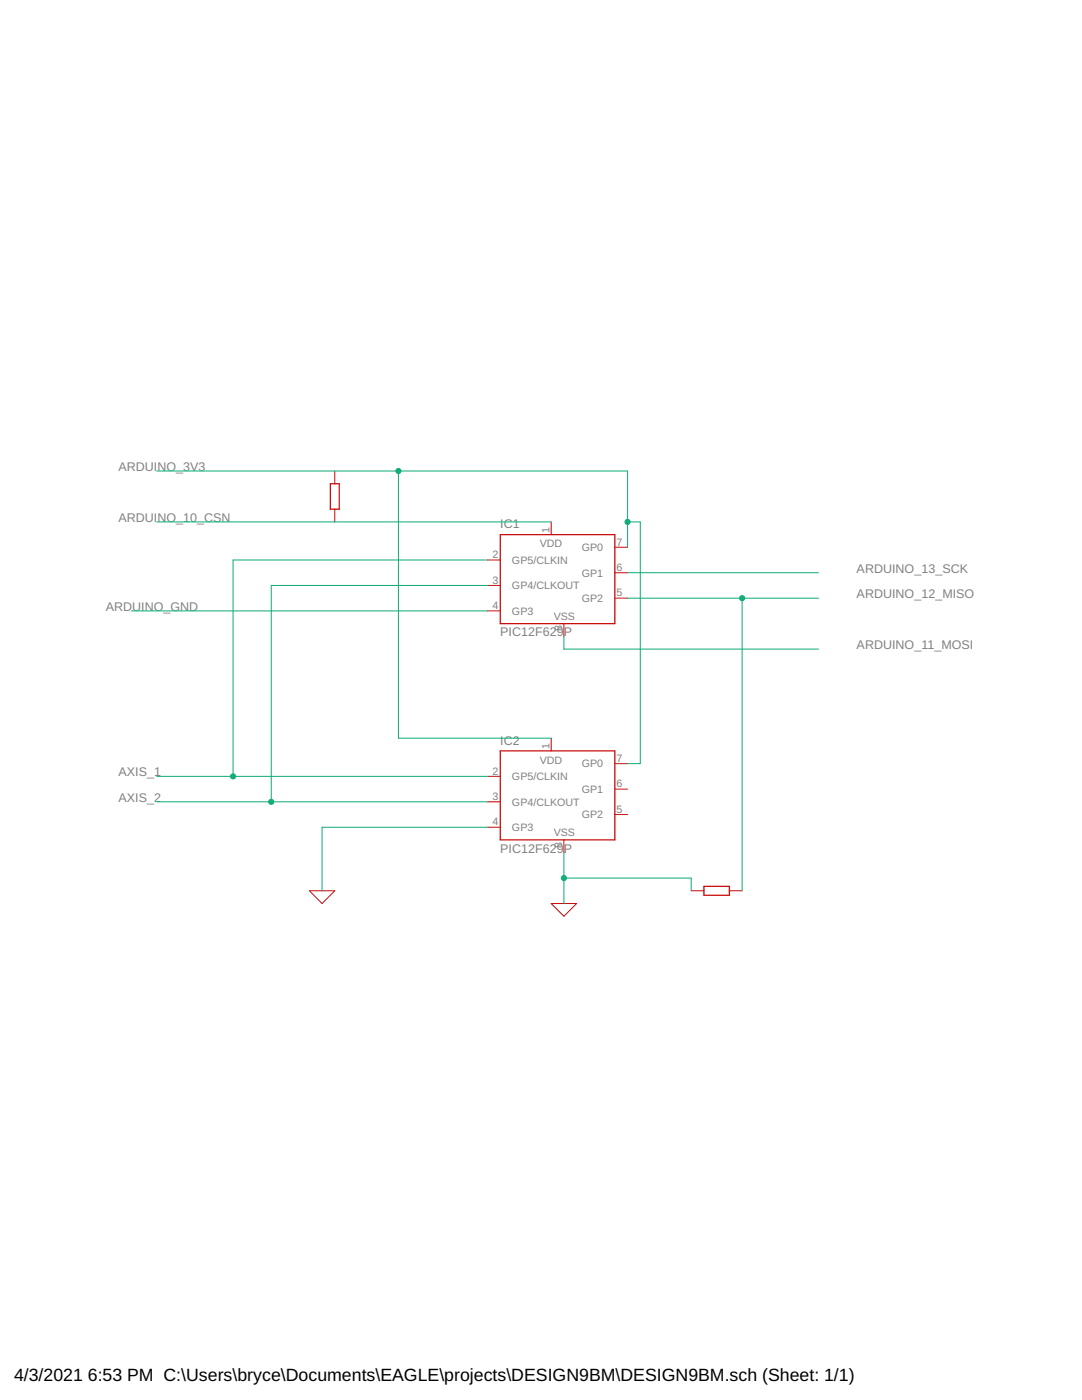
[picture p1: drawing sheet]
<?xml version="1.0" encoding="utf-8"?>
<!DOCTYPE eagle SYSTEM "eagle.dtd">
<eagle version="9.6.2">
<drawing>
<settings>
<setting alwaysvectorfont="no"/>
<setting verticaltext="up"/>
</settings>
<grid distance="0.1" unitdist="inch" unit="inch" style="lines" multiple="1" display="no" altdistance="0.01" altunitdist="inch" altunit="inch"/>
<schematic xreflabel="%F%N/%S.%C%R" xrefpart="/%S.%C%R">
<libraries>
<library name="microchip">
<symbols>
<symbol name="PIC12F629">
<wire x1="-10.16" y1="10.16" x2="12.7" y2="10.16" width="0.254" layer="94"/>
<wire x1="12.7" y1="10.16" x2="12.7" y2="-7.62" width="0.254" layer="94"/>
<wire x1="12.7" y1="-7.62" x2="-10.16" y2="-7.62" width="0.254" layer="94"/>
<wire x1="-10.16" y1="-7.62" x2="-10.16" y2="10.16" width="0.254" layer="94"/>
<text x="-2.286" y="7.62" size="1.524" layer="95">VDD</text>
<text x="0.508" y="-6.858" size="1.524" layer="95">VSS</text>
<text x="-10.16" y="11.43" size="1.778" layer="95">&gt;NAME</text>
<text x="-10.16" y="-10.16" size="1.778" layer="96">&gt;VALUE</text>
<pin name="VDD" x="0" y="12.7" visible="pad" length="short" direction="pwr" rot="R270"/>
<pin name="VSS" x="2.54" y="-10.16" visible="pad" length="short" direction="pwr" rot="R90"/>
<pin name="GP5/CLKIN" x="-12.7" y="5.08" length="short"/>
<pin name="GP0" x="15.24" y="7.62" length="short" rot="R180"/>
<pin name="GP4/CLKOUT" x="-12.7" y="0" length="short"/>
<pin name="GP2" x="15.24" y="-2.54" length="short" rot="R180"/>
<pin name="GP1" x="15.24" y="2.54" length="short" rot="R180"/>
<pin name="GP3" x="-12.7" y="-5.08" length="short" direction="in"/>
</symbol>
</symbols>
<devicesets>
<deviceset name="PIC12F6*" prefix="IC">
<gates>
<gate name="G$1" symbol="PIC12F629" x="0" y="0"/>
</gates>
<devices>
<device name="MF" package="DFN-S">
<connects>
<connect gate="G$1" pin="GP0" pad="7"/>
<connect gate="G$1" pin="GP1" pad="6"/>
<connect gate="G$1" pin="GP2" pad="5"/>
<connect gate="G$1" pin="GP3" pad="4"/>
<connect gate="G$1" pin="GP4/CLKOUT" pad="3"/>
<connect gate="G$1" pin="GP5/CLKIN" pad="2"/>
<connect gate="G$1" pin="VDD" pad="1"/>
<connect gate="G$1" pin="VSS" pad="8"/>
</connects>
<package3dinstances>
<package3dinstance package3d_urn="urn:adsk.eagle:package:20819/1"/>
</package3dinstances>
<technologies>
<technology name="29">
<attribute name="MF" value="MICROCHIP" constant="no"/>
<attribute name="MPN" value="PIC12F629-I/MD" constant="no"/>
<attribute name="OC_FARNELL" value="1618004" constant="no"/>
<attribute name="OC_NEWARK" value="56K7222" constant="no"/>
<attribute name="POPULARITY" value="0" constant="no"/>
</technology>
<technology name="75">
<attribute name="MF" value="" constant="no"/>
<attribute name="MPN" value="PIC12F675-I/MD" constant="no"/>
<attribute name="OC_FARNELL" value="unknown" constant="no"/>
<attribute name="OC_NEWARK" value="56K7227" constant="no"/>
<attribute name="POPULARITY" value="0" constant="no"/>
</technology>
</technologies>
</device>
<device name="SN" package="SO-08">
<connects>
<connect gate="G$1" pin="GP0" pad="7"/>
<connect gate="G$1" pin="GP1" pad="6"/>
<connect gate="G$1" pin="GP2" pad="5"/>
<connect gate="G$1" pin="GP3" pad="4"/>
<connect gate="G$1" pin="GP4/CLKOUT" pad="3"/>
<connect gate="G$1" pin="GP5/CLKIN" pad="2"/>
<connect gate="G$1" pin="VDD" pad="1"/>
<connect gate="G$1" pin="VSS" pad="8"/>
</connects>
<package3dinstances>
<package3dinstance package3d_urn="urn:adsk.eagle:package:20804/2"/>
</package3dinstances>
<technologies>
<technology name="29">
<attribute name="MF" value="MICROCHIP" constant="no"/>
<attribute name="MPN" value="PIC12F629-I/SN" constant="no"/>
<attribute name="OC_FARNELL" value="9759000" constant="no"/>
<attribute name="OC_NEWARK" value="61K3433" constant="no"/>
<attribute name="POPULARITY" value="0" constant="no"/>
</technology>
<technology name="75">
<attribute name="MF" value="MICROCHIP" constant="no"/>
<attribute name="MPN" value="PIC12F675-E/SN" constant="no"/>
<attribute name="OC_FARNELL" value="9759026" constant="no"/>
<attribute name="OC_NEWARK" value="92C4341" constant="no"/>
<attribute name="POPULARITY" value="0" constant="no"/>
</technology>
</technologies>
</device>
<device name="P" package="DIL8">
<connects>
<connect gate="G$1" pin="GP0" pad="7"/>
<connect gate="G$1" pin="GP1" pad="6"/>
<connect gate="G$1" pin="GP2" pad="5"/>
<connect gate="G$1" pin="GP3" pad="4"/>
<connect gate="G$1" pin="GP4/CLKOUT" pad="3"/>
<connect gate="G$1" pin="GP5/CLKIN" pad="2"/>
<connect gate="G$1" pin="VDD" pad="1"/>
<connect gate="G$1" pin="VSS" pad="8"/>
</connects>
<package3dinstances>
<package3dinstance package3d_urn="urn:adsk.eagle:package:20796/2"/>
</package3dinstances>
<technologies>
<technology name="29">
<attribute name="MF" value="MICROCHIP" constant="no"/>
<attribute name="MPN" value="PIC12F629-I/P" constant="no"/>
<attribute name="OC_FARNELL" value="1292253" constant="no"/>
<attribute name="OC_NEWARK" value="67K0822" constant="no"/>
<attribute name="POPULARITY" value="0" constant="no"/>
</technology>
<technology name="75">
<attribute name="MF" value="MICROCHIP" constant="no"/>
<attribute name="MPN" value="PIC12F675-E/P" constant="no"/>
<attribute name="OC_FARNELL" value="9759018" constant="no"/>
<attribute name="OC_NEWARK" value="92C4340" constant="no"/>
<attribute name="POPULARITY" value="0" constant="no"/>
</technology>
</technologies>
</device>
</devices>
</deviceset>
</devicesets>
</library>
<library name="docu-dummy">
<symbols>
<symbol name="RESISTOR">
<wire x1="-2.54" y1="-0.889" x2="2.54" y2="-0.889" width="0.254" layer="94"/>
<wire x1="2.54" y1="0.889" x2="-2.54" y2="0.889" width="0.254" layer="94"/>
<wire x1="2.54" y1="-0.889" x2="2.54" y2="0" width="0.254" layer="94"/>
<wire x1="2.54" y1="0" x2="2.54" y2="0.889" width="0.254" layer="94"/>
<wire x1="-2.54" y1="-0.889" x2="-2.54" y2="0" width="0.254" layer="94"/>
<wire x1="-2.54" y1="0" x2="-2.54" y2="0.889" width="0.254" layer="94"/>
<wire x1="-5.08" y1="0" x2="-2.54" y2="0" width="0.1524" layer="94"/>
<wire x1="2.54" y1="0" x2="5.08" y2="0" width="0.1524" layer="94"/>
</symbol>
</symbols>
<devicesets>
<deviceset name="R" prefix="R">
<gates>
<gate name="G$1" symbol="RESISTOR" x="0" y="0"/>
</gates>
<devices>
<device name="">
<technologies>
<technology name=""/>
</technologies>
</device>
</devices>
</deviceset>
</devicesets>
</library>
<library name="ngspice-simulation">
<symbols>
<symbol name="0">
<wire x1="-2.54" y1="0" x2="2.54" y2="0" width="0.1524" layer="94"/>
<wire x1="2.54" y1="0" x2="0" y2="-2.54" width="0.1524" layer="94"/>
<wire x1="0" y1="-2.54" x2="-2.54" y2="0" width="0.1524" layer="94"/>
<pin name="0" x="0" y="0" visible="off" length="point" direction="sup"/>
</symbol>
</symbols>
<devicesets>
<deviceset name="GND" prefix="X_">
<gates>
<gate name="G$1" symbol="0" x="0" y="0"/>
</gates>
<devices>
<device name="">
<technologies>
<technology name="">
<attribute name="SPICEGROUND" value=""/>
<attribute name="_EXTERNAL_" value=""/>
</technology>
</technologies>
</device>
</devices>
</deviceset>
</devicesets>
</library>
</libraries>
<attributes>
</attributes>
<variantdefs>
</variantdefs>
<classes>
<class number="0" name="default" width="0" drill="0">
</class>
</classes>
<parts>
<part name="IC1" library="microchip" deviceset="PIC12F6*" device="P" package3d_urn="urn:adsk.eagle:package:20796/2" technology="29"/>
<part name="IC2" library="microchip" deviceset="PIC12F6*" device="P" package3d_urn="urn:adsk.eagle:package:20796/2" technology="29"/>
<part name="R1" library="docu-dummy" deviceset="R" device="" value="20K"/>
<part name="R2" library="docu-dummy" deviceset="R" device="" value="20K"/>
<part name="X_1" library="ngspice-simulation" deviceset="GND" device=""/>
<part name="X_2" library="ngspice-simulation" deviceset="GND" device=""/>
</parts>
<sheets>
<sheet>
<plain>
</plain>
<instances>
<instance part="IC1" gate="G$1" x="99.06" y="78.74" smashed="yes">
<attribute name="NAME" x="88.9" y="90.17" size="1.778" layer="95"/>
<attribute name="VALUE" x="88.9" y="68.58" size="1.778" layer="96"/>
</instance>
<instance part="IC2" gate="G$1" x="99.06" y="35.56" smashed="yes">
<attribute name="NAME" x="88.9" y="46.99" size="1.778" layer="95"/>
<attribute name="VALUE" x="88.9" y="25.4" size="1.778" layer="96"/>
</instance>
<instance part="R1" gate="G$1" x="55.88" y="96.52" smashed="yes" rot="R90"/>
<instance part="R2" gate="G$1" x="132.08" y="17.78" smashed="yes"/>
<instance part="X_1" gate="G$1" x="53.34" y="17.78" smashed="yes"/>
<instance part="X_2" gate="G$1" x="101.6" y="15.24" smashed="yes"/>
</instances>
<busses>
</busses>
<nets>
<net name="ARDUINO_3V3" class="0">
<segment>
<pinref part="IC1" gate="G$1" pin="GP0"/>
<wire x1="114.3" y1="86.36" x2="114.3" y2="91.44" width="0.1524" layer="91"/>
<wire x1="114.3" y1="91.44" x2="114.3" y2="101.6" width="0.1524" layer="91"/>
<wire x1="114.3" y1="101.6" x2="68.58" y2="101.6" width="0.1524" layer="91"/>
<label x="12.7" y="101.6" size="1.778" layer="95"/>
<pinref part="IC2" gate="G$1" pin="VDD"/>
<wire x1="68.58" y1="101.6" x2="20.32" y2="101.6" width="0.1524" layer="91"/>
<wire x1="68.58" y1="101.6" x2="68.58" y2="48.26" width="0.1524" layer="91"/>
<wire x1="68.58" y1="48.26" x2="99.06" y2="48.26" width="0.1524" layer="91"/>
<junction x="68.58" y="101.6"/>
<pinref part="IC2" gate="G$1" pin="GP0"/>
<wire x1="114.3" y1="43.18" x2="116.84" y2="43.18" width="0.1524" layer="91"/>
<wire x1="116.84" y1="43.18" x2="116.84" y2="91.44" width="0.1524" layer="91"/>
<wire x1="116.84" y1="91.44" x2="114.3" y2="91.44" width="0.1524" layer="91"/>
<junction x="114.3" y="91.44"/>
</segment>
</net>
<net name="ARDUINO_10_CSN" class="0">
<segment>
<pinref part="IC1" gate="G$1" pin="VDD"/>
<wire x1="99.06" y1="91.44" x2="20.32" y2="91.44" width="0.1524" layer="91"/>
<label x="12.7" y="91.44" size="1.778" layer="95"/>
</segment>
</net>
<net name="AXIS_1" class="0">
<segment>
<pinref part="IC2" gate="G$1" pin="GP5/CLKIN"/>
<wire x1="86.36" y1="40.64" x2="35.56" y2="40.64" width="0.1524" layer="91"/>
<label x="12.7" y="40.64" size="1.778" layer="95"/>
<pinref part="IC1" gate="G$1" pin="GP5/CLKIN"/>
<wire x1="35.56" y1="40.64" x2="20.32" y2="40.64" width="0.1524" layer="91"/>
<wire x1="86.36" y1="83.82" x2="35.56" y2="83.82" width="0.1524" layer="91"/>
<wire x1="35.56" y1="83.82" x2="35.56" y2="40.64" width="0.1524" layer="91"/>
<junction x="35.56" y="40.64"/>
</segment>
</net>
<net name="AXIS_2" class="0">
<segment>
<pinref part="IC2" gate="G$1" pin="GP4/CLKOUT"/>
<wire x1="86.36" y1="35.56" x2="43.18" y2="35.56" width="0.1524" layer="91"/>
<label x="12.7" y="35.56" size="1.778" layer="95"/>
<pinref part="IC1" gate="G$1" pin="GP4/CLKOUT"/>
<wire x1="43.18" y1="35.56" x2="20.32" y2="35.56" width="0.1524" layer="91"/>
<wire x1="86.36" y1="78.74" x2="43.18" y2="78.74" width="0.1524" layer="91"/>
<wire x1="43.18" y1="78.74" x2="43.18" y2="35.56" width="0.1524" layer="91"/>
<junction x="43.18" y="35.56"/>
</segment>
</net>
<net name="ARDUINO_GND" class="0">
<segment>
<pinref part="IC1" gate="G$1" pin="GP3"/>
<wire x1="86.36" y1="73.66" x2="15.24" y2="73.66" width="0.1524" layer="91"/>
<label x="10.16" y="73.66" size="1.778" layer="95"/>
</segment>
</net>
<net name="N$1" class="0">
<segment>
<pinref part="IC2" gate="G$1" pin="GP3"/>
<wire x1="86.36" y1="30.48" x2="53.34" y2="30.48" width="0.1524" layer="91"/>
<wire x1="53.34" y1="30.48" x2="53.34" y2="17.78" width="0.1524" layer="91"/>
<pinref part="X_1" gate="G$1" pin="0"/>
</segment>
</net>
<net name="0" class="0">
<segment>
<pinref part="IC2" gate="G$1" pin="VSS"/>
<pinref part="X_2" gate="G$1" pin="0"/>
<wire x1="101.6" y1="25.4" x2="101.6" y2="20.32" width="0.1524" layer="91"/>
<wire x1="101.6" y1="20.32" x2="101.6" y2="15.24" width="0.1524" layer="91"/>
<wire x1="101.6" y1="20.32" x2="127" y2="20.32" width="0.1524" layer="91"/>
<wire x1="127" y1="20.32" x2="127" y2="17.78" width="0.1524" layer="91"/>
<junction x="101.6" y="20.32"/>
</segment>
</net>
<net name="ARDUINO_12_MISO" class="0">
<segment>
<pinref part="IC1" gate="G$1" pin="GP2"/>
<wire x1="137.16" y1="17.78" x2="137.16" y2="76.2" width="0.1524" layer="91"/>
<wire x1="137.16" y1="76.2" x2="114.3" y2="76.2" width="0.1524" layer="91"/>
<wire x1="137.16" y1="76.2" x2="152.4" y2="76.2" width="0.1524" layer="91"/>
<junction x="137.16" y="76.2"/>
<label x="160.02" y="76.2" size="1.778" layer="95"/>
</segment>
</net>
<net name="ARDUINO_11_MOSI" class="0">
<segment>
<pinref part="IC1" gate="G$1" pin="VSS"/>
<wire x1="101.6" y1="68.58" x2="101.6" y2="66.04" width="0.1524" layer="91"/>
<wire x1="101.6" y1="66.04" x2="152.4" y2="66.04" width="0.1524" layer="91"/>
<label x="160.02" y="66.04" size="1.778" layer="95"/>
</segment>
</net>
<net name="ARDUINO_13_SCK" class="0">
<segment>
<pinref part="IC1" gate="G$1" pin="GP1"/>
<wire x1="114.3" y1="81.28" x2="152.4" y2="81.28" width="0.1524" layer="91"/>
<label x="160.02" y="81.28" size="1.778" layer="95"/>
</segment>
</net>
</nets>
</sheet>
</sheets>
</schematic>
</drawing>
<compatibility>
<note version="8.2" severity="warning">
Since Version 8.2, EAGLE supports online libraries. The ids
of those online libraries will not be understood (or retained)
with this version.
</note>
<note version="8.3" severity="warning">
Since Version 8.3, EAGLE supports URNs for individual library
assets (packages, symbols, and devices). The URNs of those assets
will not be understood (or retained) with this version.
</note>
<note version="8.3" severity="warning">
Since Version 8.3, EAGLE supports the association of 3D packages
with devices in libraries, schematics, and board files. Those 3D
packages will not be understood (or retained) with this version.
</note>
</compatibility>
</eagle>
